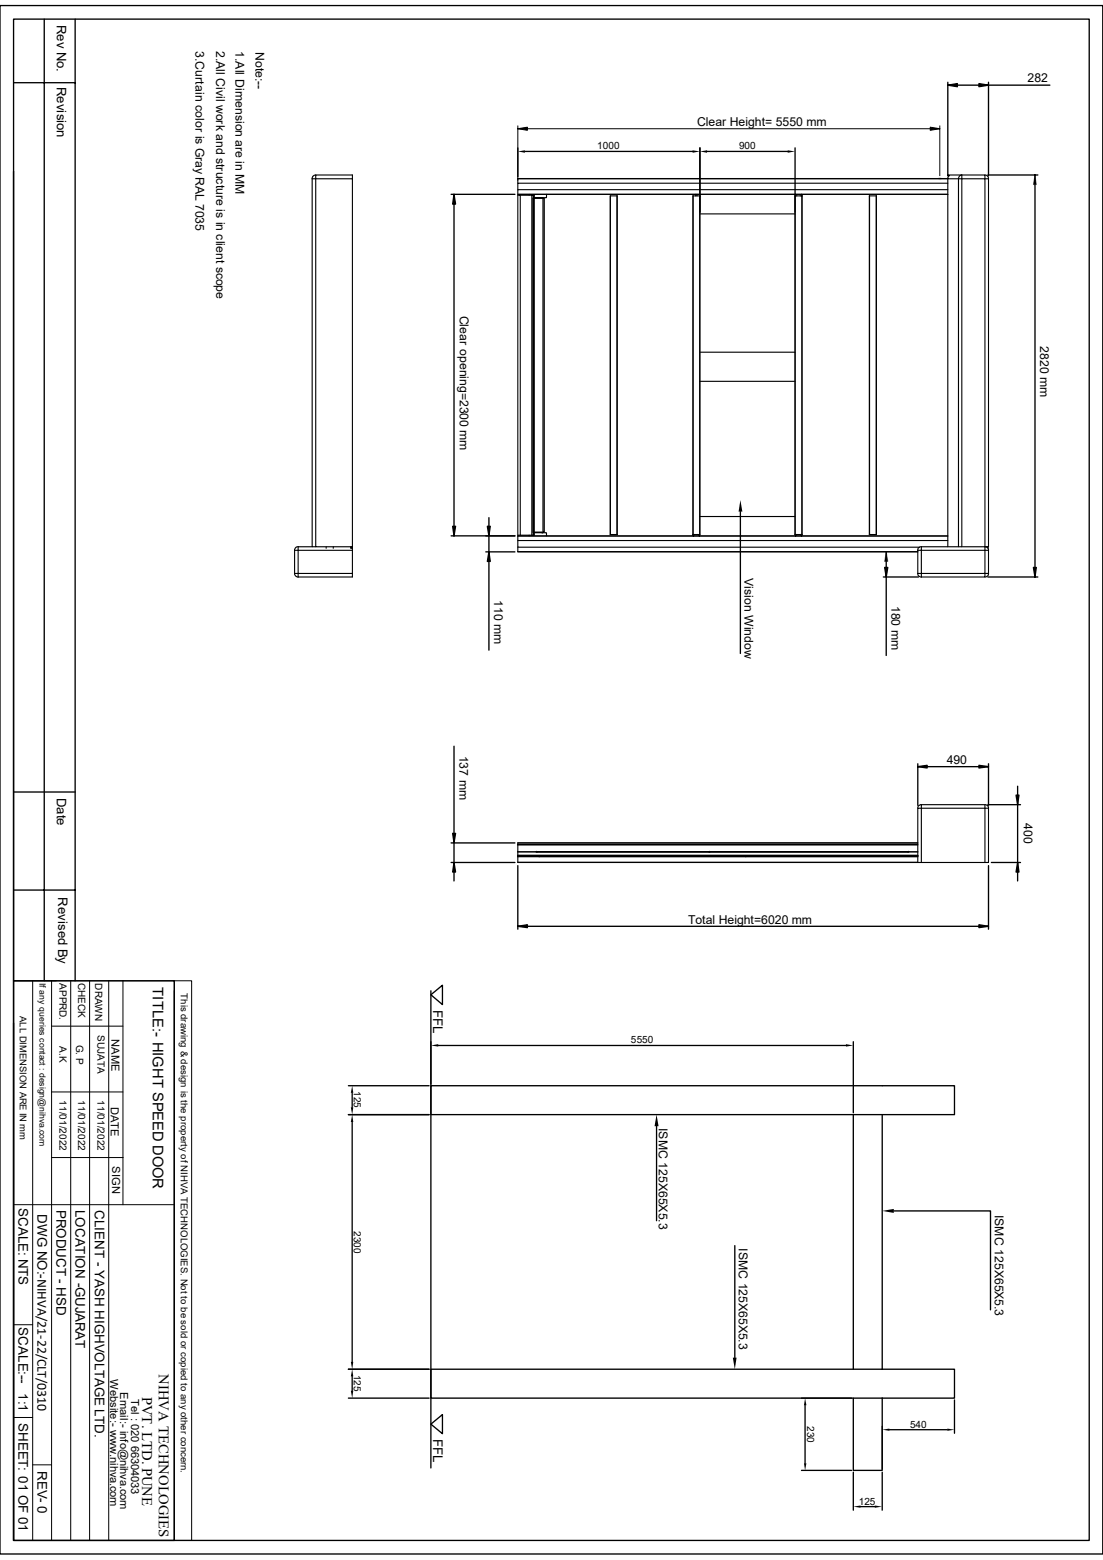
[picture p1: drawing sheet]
<svg xmlns="http://www.w3.org/2000/svg" width="210mm" height="297mm" viewBox="0 0 210 297" stroke-linecap="round" stroke-linejoin="round" font-family="sans-serif">
<g fill="none" stroke="#000" stroke-width=".19">
<path d="M98.6 24.5l1.8-.3v.6zM98.6 24v10.3M98.6 24.5h80.3M177.1 24.2l1.8 .3-1.8 .3zM178.9 24v9.4M2.6 186.7h30.6M6.2 186.7v106.6M9.8 195.4h13.6M9.8 186.7v106.6M13.5 186.7v106.6M17.1 186.7v106.6M20.7 186.7v106.6"/>
<path d="M23.4 186.7v42.7M33.2 186.7h3.3v106.6h-3.3zM33.2 188.6v104.7M9.8 207.9h13.6M2.6 229.4h30.6M9.8 220.4h13.6M2.6 252.2h3.6M2.6 269.9h3.6M6.2 278.9h3.6"/>
</g>
<path d="M178.7 34h.5M178.8 33.8l.4 .4M178.9 33.7v.5M179.2 33.8l-.4 .4" fill="none" stroke="#dcdcdc" stroke-width=".19"/>
<g fill="none" stroke="#000" stroke-width=".25">
<path d="M0 1.1h210v294.8h-210zM2.6 3.6h204.8v289.7h-204.8zM2.6 15.7h11.7M8.4 3.6v183.1M14.3 3.6v183.1M180.5 16.2l1.8-.3v.6zM180.5 16.2h19.4M180.5 15.7v17.7M186.4 15.9l1.8 .3-1.8 .3zM188.2 15.7v17.7M2.6 32.6v154.1M85.9 37h12.1"/>
<path d="M86.4 37v65M86.4 37l.3 1.9h-.5zM98.6 28.2v5.5M99.9 28.8h32M133.3 28.2v12.2M134.6 28.8h15.4M151.4 28.2v12.2M188.1 33.3h9.5M197.1 33.3v76.6M93.1 98.6v25.2M141 97.4v27M85.9 102h12.1"/>
<path d="M86.2 100.2h.5l-.3 1.8zM92.5 105.1h5.5M92.8 100.2h.5l-.2 1.8zM93.1 105.1l.2 1.8h-.5zM168.2 109.9h6.7M168.4 108h.6l-.3 1.9zM168.7 105.1v19.7M188.1 109.9h9.5M196.8 108h.5l-.2 1.9zM2.6 150.8h11.7M86.2 158.7h.5l-.3 1.8zM86.4 142.1v25.6"/>
<path d="M174.8 146l1.7-.3v.5zM174.8 145.4v7.9M174.8 146h13.4M186.4 145.7l1.8 .3-1.8 .2zM188.1 153.2h6.2M188.2 145.4v7.9M193.5 151.4h.5l-.2 1.8zM193.8 149.7v18M2.6 169.5h11.7M85.9 164.2h12.1M85.9 160.5h12.1M86.4 164.2l.3 1.8h-.5z"/>
<path d="M98.6 176.4l1.8-.3v.5zM98.6 164.8v12.1M98.6 176.4h89.6M186.4 176.1l1.8 .3-1.8 .2zM188.2 164.8v12.1M188.8 164.2h5.5M193.8 164.2l.2 1.8h-.5zM2.6 186.7h30.6v106.6h-30.6zM2.6 194.8v98.5M82 189.4l2.2-1.8v3.7zM82 188.6v90.9M83.4 199.1h77.7"/>
<path d="M162.5 198.3v13.6M66.3 212.2h15.4M66.3 206.7h15.4M67.1 208.1v2.7M67.1 213.6v45.7M82 206.7h99.7v5.5h-99.7zM125 214.4v18M162.5 212.2v48.5M168 212.2v48.5M139.9 237.2v21.3M170.2 230.5h18.4v18.9M66.3 260.7h15.4"/>
<path d="M66.3 266.2h15.4M67.1 262v2.8M82 271.1l2.2-1.8v3.7zM152.6 266.2h9.5M152.6 280h9.5M153.3 267.5v11.1M162.5 266.2v13.8h5.5v-13.8M168 260.7h-86v5.5h86M168 260.7h13.7v5.5h-13.7M168 271.5v8.1M169.3 272.2h11.1M181.7 266.5v6.4"/>
<path d="M162.5 280.3v7.2M163.8 286.9h2.8M168 280.3v7.2"/>
</g>
<path d="M197.1 33.3l.2 1.8h-.5zM168.7 105.1l.3 1.8h-.6z" fill="none" stroke="#808080" stroke-width=".19"/>
<g fill="#000">
<path d="M180.5 16.2l1.8-.3v.6zM186.4 15.9l1.8 .3-1.8 .3zM86.4 37v1.9h-.2zM86.4 37l.3 1.9h-.3zM98.6 28.8l1.3-.2v.5zM98.6 24.5l1.8-.3v.6zM131.9 28.6l1.4 .2-1.4 .3zM133.3 28.8l1.3-.2v.5zM150 28.6l1.4 .2-1.4 .3zM177.1 24.2l1.8 .3-1.8 .3zM197.1 33.3v1.8h-.3zM197.1 33.3l.2 1.8h-.2z"/>
<path d="M141 95.2l.4 2.2h-.8zM86.2 100.2h.2v1.8zM86.4 100.2h.3l-.3 1.8zM92.8 100.2h.3v1.8zM93.1 105.1v1.8h-.3zM93.1 100.2h.2l-.2 1.8zM93.1 105.1l.2 1.8h-.2zM168.7 105.1v1.8h-.3zM168.4 108h.3v1.9zM168.7 105.1l.3 1.8h-.3zM168.7 108h.3l-.3 1.9zM196.8 108h.3v1.9z"/>
<path d="M197.1 108h.2l-.2 1.9zM86.2 158.7h.2v1.8zM86.4 158.7h.3l-.3 1.8zM174.8 146l1.7-.3v.5zM186.4 145.7l1.8 .3-1.8 .2zM193.5 151.4h.3v1.8zM193.8 151.4h.2l-.2 1.8zM86.4 164.2v1.8h-.2zM86.4 164.2l.3 1.8h-.3zM98.6 176.4l1.8-.3v.5zM186.4 176.1l1.8 .3-1.8 .2zM193.8 164.2v1.8h-.3z"/>
<path d="M193.8 164.2l.2 1.8h-.2zM82 199.1l1.4-.3v.5zM161.1 198.8l1.4 .3-1.4 .2zM67.1 212.2l.2 1.4h-.5zM66.8 210.8h.5l-.2 1.4zM67.1 206.7l.2 1.4h-.5zM125 212.2l.4 2.2h-.8zM168 230.5l2.2-.3v.7zM66.8 259.3h.5l-.2 1.4zM139.5 258.5h.8l-.4 2.2zM67.1 260.7l.2 1.3h-.5zM66.8 264.8h.5l-.2 1.4z"/>
<path d="M153.3 266.2l.2 1.3h-.4zM153.1 278.6h.4l-.2 1.4zM168 272.2l1.3-.2v.4zM180.4 272l1.3 .2-1.3 .2zM162.5 286.9l1.3-.3v.5zM166.6 286.6l1.4 .3-1.4 .2z"/>
</g>
<g fill="none" stroke="#000" stroke-width=".21">
<path d="M59.4 34v70.1h.7M59.4 34h.7M60.1 33.3l-.6 .3-.1 .4M60.1 34v70.1h7M60.1 34h7v70.1M60.1 34v-.7h7v.7M98.6 37.2h.5v64.7h-.5zM98.6 34h81.9v70.1M98.6 34v.9M99.1 37.2h2.2v64.7M100.8 37v.2M101.3 37.2h.2v64.7"/>
<path d="M101.5 37.2h.1M101.6 37.2h.1v.5h-.2v63.6h.2M101.6 37.2v64.7M101.8 37.6l1.4 .1zM103.2 37.6h-1.5M103.4 37.7h-1.7v63.6M103.4 37.7h.2v63.6h-.2zM104.1 37l-.1 .6-.8 .1M116.2 37.3v64.5M117.5 37.3v64.5M117.5 37.3h-1.3v64.5M132 37.3h1.2"/>
<path d="M132 37.3h.1M132 37.3v64.5h1.3l-.1-64.5M132.5 37v.3M132.7 37v.3M133.2 37.3v64.7M151.5 37v.3M152.6 37v.3M152.7 37v.3M152.7 37.3h-1.3v64.5h.1v.2M165.6 37.3v64.5M165.6 37.3v64.5h1.2M165.6 37.3h1.2"/>
<path d="M166.8 37.3v64.5M180.5 36.1h-81.9v.9h81.9M180.5 33.3l2.6 .1a.46 .46 0 0 1 0 .6 .46 .46 0 0 1-.6 0h-2l.2-.6h-.2zM180.5 34.9h-81.9v1.2M180.5 34h-81.9M180.5 33.3v.1M183.1 33.3l-.4 .2-.2 .5v70.1M183.1 33.3l4.4 .1a.44 .44 0 0 0 .1 .6 .44 .44 0 0 0 .5 0v-.4l-.6-.3M188.2 34v70.1h-.7M133.3 40.7h18.1M133.3 67.1h18.1M133.3 72.6h18.1"/>
<path d="M133.3 98.3h18.1M56.1 104.8h.7M56.1 104.8v4.4M56.1 109.2h.7M56.1 109.2l.2 .4 .5 .3M56.8 109.2v.7M56.8 109.2h10.3v.7h-10.3M56.8 104.1v.7M56.8 104.1l-.4 .1-.3 .6M56.8 104.1h2.6M56.8 104.8h10.3M56.8 104.8v4.4"/>
<path d="M62.1 104.1v.3M63.5 104.1v.3M66.8 104.1v.3M67 104.1v.3M67.1 104.1v.7M67.1 104.8v4.4M98.6 102.1v.8h81.9M98.6 102.1h81.9M98.6 105h76.2M98.6 102.9v1.3h76.5M98.6 104.2v.8M98.6 105l76.2 .1"/>
<path d="M99.1 101.9h2.5M100.8 101.9v.1M101.7 101.3h1.7M101.7 101.3v.6h-.1M101.8 101.4h1.4zM101.8 101.3l-.1 .1M103.3 101.4h.7l.1 .6M116.2 101.8h.1M116.2 101.8h1.3M132.1 102l-.1-.2v.2M133.1 101.8v.2M152.6 101.8v.2"/>
<path d="M152.7 101.8h-1.2v.2M152.7 101.8v.2M152.7 101.8h.1M152.7 101.8v-64.5v64.5M174.8 104.8v4.4M174.8 109.2h.1a.41 .41 0 0 1 .5 0 .41 .41 0 0 1 0 .6v.1M174.8 109.2l.1 .4 .5 .3M175.4 104.1v.3a.28 .28 0 0 1 .1 .4 .28 .28 0 0 1-.5 0h-.2M175.4 104.1l-.6 .3v.4M175.4 109.9l12.1-.1a.4 .4 0 0 1 .1-.6 .4 .4 0 0 1 .6 .1l-.2 .4-.5 .2M175.4 104.8h12.1v4.4h-12.1zM175.4 104.1h12.1"/>
<path d="M180.5 102l-81.9 .1M183.1 104.1v-70.1h4.4v70.1M187.5 104.1l.6 .3a.22 .22 0 0 1 .2 .2 .22 .22 0 0 1-.3 .2h-.1a.28 .28 0 0 1-.4 0 .28 .28 0 0 1 0-.4zM188 104.1v.1M188.1 104.1v.3M188.2 104.8v4.4M174.8 153.9l.1-.5 .4-.2 .1 .1a.42 .42 0 0 1 0 .5 .42 .42 0 0 1-.6 .1v10.3M175.4 153.2h12.3l.4 .3 .1 .4M187.5 153.2v.7M187.5 153.9v10.3M187.5 153.9h-12.1v10.3M187.5 153.9h.7"/>
<path d="M188.2 153.9v10.3h-.7M98.6 163.1h4.1zM98.6 162.2h3.5zM98.6 163.1h76.2M98.6 164.2h76.2M98.6 160.8v.1M98.6 160.9v3.3M98.6 163.1h.1M98.6 162.2h3.6M98.6 160.9h76.2M98.6 160.8h76.2M102.2 162.2h32.8z"/>
<path d="M102.3 162.2l-.2-.1 32.9 .1M102.7 163.1h39.2M102.7 163.1h.1M135 162.2h.1M135 162.2h39.8M135 162.2h.2M135.1 162.2h37.8zM141.9 163.1h32.9h-32.8M141.9 163.1h.1M141.9 163.1h-39.1M142 163.1h.1M172.9 162.2h.2"/>
<path d="M173 162.2h1.8zM174.8 164.2h.6M174.8 160.5h-76.2v.3M174.8 162.9h-76.2M175.4 164.2h12.1"/>
</g>
<g font-size="2.8">
<text x="29.1" y="188" transform="rotate(90 29.1 188)">TITLE:- HIGHT SPEED DOOR</text>
<text x="30.3" y="261.6" transform="rotate(90 30.3 261.6)">NIHVA TECHNOLOGIES</text>
<text x="27.1" y="265.9" transform="rotate(90 27.1 265.9)">PVT. LTD. PUNE</text>
</g>
<g font-size="2.5">
<text x="10.8" y="4.7" transform="rotate(90 10.8 4.7)">Rev No.</text>
<text x="10.8" y="16.6" transform="rotate(90 10.8 16.6)">Revision</text>
<text x="10.8" y="151.9" transform="rotate(90 10.8 151.9)">Date</text>
<text x="11" y="170.9" transform="rotate(90 11 170.9)">Revised By</text>
<text x="82.5" y="192.2" transform="rotate(90 82.5 192.2)">FFL</text>
<text x="3.5" y="230" transform="rotate(90 3.5 230)">SCALE: NTS</text>
<text x="7.1" y="231.2" transform="rotate(90 7.1 231.2)">DWG NO:-NIHVA/21-22/CLT/0310</text>
<text x="10.8" y="230.3" transform="rotate(90 10.8 230.3)">PRODUCT - HSD</text>
<text x="14.4" y="230.3" transform="rotate(90 14.4 230.3)">LOCATION -GUJARAT</text>
<text x="18" y="230.4" transform="rotate(90 18 230.4)">CLIENT - YASH HIGHVOLTAGE LTD.</text>
<text x="3.5" y="252.7" transform="rotate(90 3.5 252.7)">SCALE:--</text>
<text x="3.5" y="265.3" transform="rotate(90 3.5 265.3)">1:1</text>
<text x="3.5" y="271" transform="rotate(90 3.5 271)">SHEET: 01 OF 01</text>
<text x="82.5" y="274" transform="rotate(90 82.5 274)">FFL</text>
<text x="7.2" y="280" transform="rotate(90 7.2 280)">REV- 0</text>
</g>
<g font-size="2.3">
<text x="37.2" y="9.7" transform="rotate(90 37.2 9.7)">3.Curtain color is Gray RAL 7035</text>
<text x="41.1" y="9.7" transform="rotate(90 41.1 9.7)">2.All Civil work and structure is in client scope</text>
<text x="44.8" y="9.7" transform="rotate(90 44.8 9.7)">1.All Dimension are in MM</text>
<text x="48.6" y="9.9" transform="rotate(90 48.6 9.9)">Note:--</text>
<text x="195.7" y="15.7">282</text>
<text x="132.7" y="24">Clear Height= 5550 mm</text>
<text x="87.5" y="60.1" transform="rotate(90 87.5 60.1)">Clear opening=2300 mm</text>
<text x="198" y="66" transform="rotate(90 198 66)">2820 mm</text>
<text x="141.7" y="110" transform="rotate(90 141.7 110)">Vision Window</text>
<text x="94.1" y="114.3" transform="rotate(90 94.1 114.3)">110 mm</text>
<text x="169.8" y="115.3" transform="rotate(90 169.8 115.3)">180 mm</text>
<text x="87.5" y="143.8" transform="rotate(90 87.5 143.8)">137 mm</text>
<text x="180.3" y="145.5">490</text>
<text x="194.9" y="156.8" transform="rotate(90 194.9 156.8)">400</text>
<text x="131" y="175.9">Total Height=6020 mm</text>
<text x="125.4" y="214.7" transform="rotate(90 125.4 214.7)">ISMC 125X65X5.3</text>
<text x="189.4" y="231.3" transform="rotate(90 189.4 231.3)">ISMC 125X65X5.3</text>
<text x="140.7" y="237.6" transform="rotate(90 140.7 237.6)">ISMC 125X65X5.3</text>
</g>
<g font-size="2.1">
<text x="21.3" y="197.9" transform="rotate(90 21.3 197.9)">NAME</text>
<text x="21.1" y="210.7" transform="rotate(90 21.1 210.7)">DATE</text>
<text x="21.3" y="222.1" transform="rotate(90 21.3 222.1)">SIGN</text>
<text x="21" y="262.6" transform="rotate(90 21 262.6)">Website:- www.nihva.com</text>
<text x="22.9" y="265" transform="rotate(90 22.9 265)">Email:- info@nihva.com</text>
<text x="25" y="266.3" transform="rotate(90 25 266.3)">Tel : 020 66304033</text>
</g>
<g font-size="1.9">
<text x="113.7" y="28.4">1000</text>
<text x="140.7" y="28.4">900</text>
<text x="11.3" y="187.2" transform="rotate(90 11.3 187.2)">APPRD.</text>
<text x="14.9" y="187.1" transform="rotate(90 14.9 187.1)">CHECK</text>
<text x="18.1" y="187.2" transform="rotate(90 18.1 187.2)">DRAWN</text>
<text x="18.5" y="197.1" transform="rotate(90 18.5 197.1)">SUJATA</text>
<text x="11.3" y="199.2" transform="rotate(90 11.3 199.2)">A.K</text>
<text x="14.5" y="198.9" transform="rotate(90 14.5 198.9)">G. P</text>
<text x="120.1" y="198.7">5550</text>
<text x="11.3" y="209.5" transform="rotate(90 11.3 209.5)">11/01/2022</text>
<text x="14.9" y="209.5" transform="rotate(90 14.9 209.5)">11/01/2022</text>
<text x="18.5" y="209.5" transform="rotate(90 18.5 209.5)">11/01/2022</text>
<text x="67.4" y="207.8" transform="rotate(90 67.4 207.8)">125</text>
<text x="67.4" y="234.3" transform="rotate(90 67.4 234.3)">2300</text>
<text x="67.4" y="261.8" transform="rotate(90 67.4 261.8)">125</text>
<text x="153.7" y="271.5" transform="rotate(90 153.7 271.5)">230</text>
<text x="173.3" y="271.8">540</text>
<text x="163.5" y="286.5">125</text>
</g>
<g font-size="1.8">
<text x="34.5" y="189.1" transform="rotate(90 34.5 189.1)">This drawing &amp; design is the property of NIHVA TECHNOLOGIES. Not to be sold or copied to any other concern.</text>
<text x="3.8" y="193.4" transform="rotate(90 3.8 193.4)">ALL DIMENSION ARE IN mm</text>
</g>
<text font-size="1.7" x="7.5" y="187.2" transform="rotate(90 7.5 187.2)">If any queries contact : design@nihva.com</text>
</svg>
